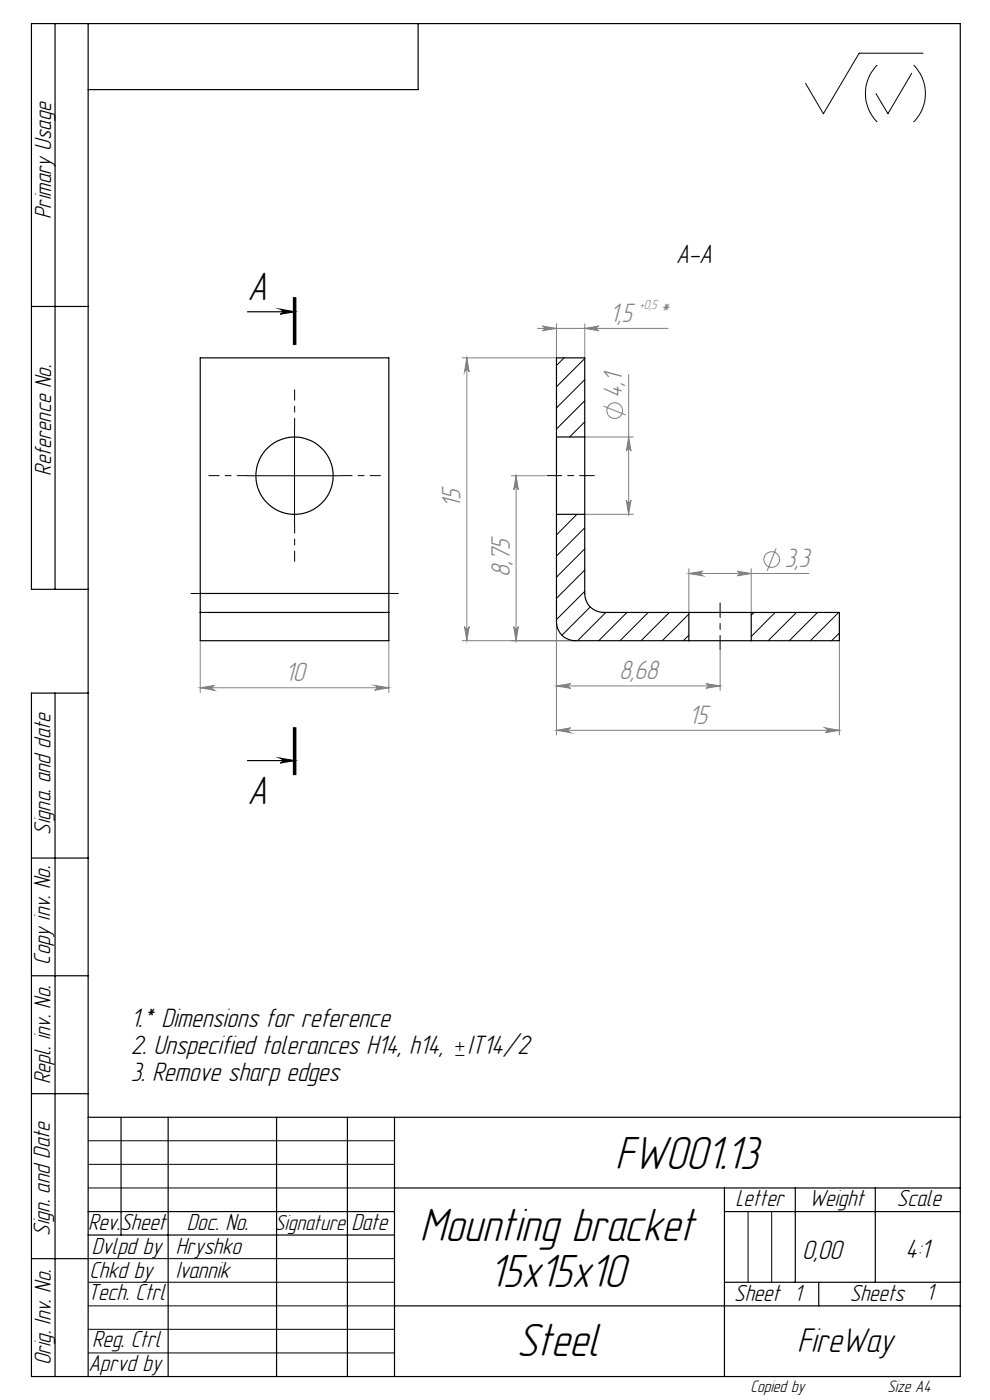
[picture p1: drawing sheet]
<svg xmlns="http://www.w3.org/2000/svg" width="210mm" height="297mm" viewBox="0 0 210 297" stroke-linecap="round" stroke-linejoin="round" font-family="sans-serif">
<g fill="none" stroke="#808080" stroke-width=".21">
<path d="M98 75.9h19.8M99 75.9v60M99 75.9l.5 3a.49 .49 0 0 0-.5-.5 .49 .49 0 0 0-.5 .5zM114 69.7h27.7M115 69.2l3 .5-3 .5a.49 .49 0 0 0 .5-.5 .49 .49 0 0 0-.5-.5zM118 68.7v7M124 68.7v7M124 69.7l3-.5a.49 .49 0 0 0-.4 .5 .49 .49 0 0 0 .4 .5zM133.3 79.5v29.6M124.2 92.7h10.1M128 86.1l4.8 1.9M133.4 92.7l.4 3a.49 .49 0 0 0-.4-.5 .49 .49 0 0 0-.5 .5z"/>
<path d="M108.5 100.9h7.3M109.5 100.9v35M109.5 100.9l.5 3a.49 .49 0 0 0-.5-.4 .49 .49 0 0 0-.5 .4zM124.2 109.1h10.1M132.9 106.1a.49 .49 0 0 0 .5 .5 .49 .49 0 0 0 .4-.5l-.4 3zM164.6 116.3l-1.9 4.8M42.5 136.1v10.8M82.5 136.1v10.8M98 135.9h23.8M98.5 132.9a.49 .49 0 0 0 .5 .5 .49 .49 0 0 0 .5-.5l-.5 3zM109 132.9a.49 .49 0 0 0 .5 .5 .49 .49 0 0 0 .5-.5l-.5 3zM118 132.1v23.8"/>
<path d="M146.1 121.7l3-.5a.49 .49 0 0 0-.5 .5 .49 .49 0 0 0 .5 .5zM146.1 120.6v9.1M146.1 121.7h25.5M152.8 138.1v8.4M156.4 121.2l2.9 .5-2.9 .5a.49 .49 0 0 0 .4-.5 .49 .49 0 0 0-.4-.5zM159.3 120.6v9.1M178 136.1v19.8M42.5 145.9l3-.5a.51 .51 0 0 0-.5 .5 .51 .51 0 0 0 .5 .5zM42.5 145.9h40M79.5 145.4l3 .5-3 .5a.51 .51 0 0 0 .4-.5 .51 .51 0 0 0-.4-.5zM118 154.9l3-.5a.51 .51 0 0 0-.4 .5 .51 .51 0 0 0 .4 .5zM118 145.5l3-.5a.49 .49 0 0 0-.4 .5 .49 .49 0 0 0 .4 .5z"/>
<path d="M118 154.9h60M118 145.5h34.8M149.7 145l3.1 .5-3.1 .5a.49 .49 0 0 0 .5-.5 .49 .49 0 0 0-.5-.5zM175 154.4l3 .5-3 .5a.51 .51 0 0 0 .5-.5 .51 .51 0 0 0-.5-.5z"/>
<circle cx="130.4" cy="87.1" r="1.67"/>
<circle cx="163.7" cy="118.7" r="1.65"/>
</g>
<g fill="none" stroke="#000" stroke-width=".21">
<path d="M186.1 13.8a8.6 8.6 0 0 0 0 12.1M193.4 15.6l-5.1 8.5-2.5-4.2M193.8 13.8a8.6 8.6 0 0 1 0 12.1M195.8 11.3h-13.6l-7.5 12.8-3.8-6.4M62.5 90.9v20M52.5 100.9h20M96.6 223.9h1.9M96.6 222h1.9M97.5 221v2M18.7 242h65M18.7 247h65M18.7 252h65"/>
<path d="M158.7 257v15M163.7 257v15M18.7 267h65M18.7 272h65M18.7 277h65M18.7 282h65M18.7 287h65"/>
</g>
<g fill="none" stroke="#000" stroke-width=".25">
<path d="M11.7 5v120M18.7 5v287M88.7 5v14h-70M6.7 65h12M52.5 66.1h10M59.5 65.6l3 .5-3 .5a.51 .51 0 0 0 .4-.5 .51 .51 0 0 0-.4-.5zM62.2 63.1v10M62.5 63.1v10M62.7 63.1v10M18.7 125h-12v-120h197v287h-197v-145h12M11.7 147v145M62.2 154.3v10"/>
<path d="M62.5 154.3v10M62.7 154.3v10zM52.5 161.4h10M59.5 160.9l3 .5-3 .5a.49 .49 0 0 0 .4-.5 .49 .49 0 0 0-.4-.5zM6.7 182h12M6.7 207h12M6.7 232h12M18.7 237h185M25.7 237v25M35.7 237v55M58.7 237v55M73.7 237v55"/>
<path d="M83.7 237v55M18.7 257h65M83.7 252h120M153.7 257h50M153.7 252v40M168.7 252v20M185.7 252v20M6.7 267h12M18.7 262h65M83.7 277h120M153.7 272h50M173.7 272v5"/>
</g>
<path d="M126.1 100.9h-10M152.8 137.9v-10" fill="none" stroke="#000" stroke-width=".21" stroke-dasharray="15.2 1.3 1.3 1.3" stroke-dashoffset="12.1"/>
<path d="M40.5 125.9h44" fill="none" stroke="#000" stroke-width=".21" stroke-dasharray="15.2 1.3 1.3 1.3" stroke-dashoffset="4.7"/>
<path d="M62.5 90.9v-8.2M52.5 100.9h-8.2M62.5 110.9v8.2M72.5 100.9h8.2" fill="none" stroke="#000" stroke-width=".21" stroke-dasharray="15.2 1.3 1.3 1.3" stroke-dashoffset="13"/>
<path d="M59.5 65.6l3 .5-3 .5a.51 .51 0 0 0 .4-.5 .51 .51 0 0 0-.4-.5zM59.5 160.9l3 .5-3 .5a.49 .49 0 0 0 .4-.5 .49 .49 0 0 0-.4-.5z" fill="#000"/>
<g fill="#808080">
<path d="M118 154.9l3-.5a.51 .51 0 0 0-.4 .5 .51 .51 0 0 0 .4 .5zM175 154.4l3 .5-3 .5a.51 .51 0 0 0 .5-.5 .51 .51 0 0 0-.5-.5zM118 145.5l3-.5a.49 .49 0 0 0-.4 .5 .49 .49 0 0 0 .4 .5zM149.7 145l3.1 .5-3.1 .5a.49 .49 0 0 0 .5-.5 .49 .49 0 0 0-.5-.5zM115 69.2l3 .5-3 .5a.49 .49 0 0 0 .5-.5 .49 .49 0 0 0-.5-.5zM124 69.7l3-.5a.49 .49 0 0 0-.4 .5 .49 .49 0 0 0 .4 .5z"/>
<path d="M146.1 121.7l3-.5a.49 .49 0 0 0-.5 .5 .49 .49 0 0 0 .5 .5zM156.4 121.2l2.9 .5-2.9 .5a.49 .49 0 0 0 .4-.5 .49 .49 0 0 0-.4-.5z"/>
<path d="M99 75.9l.5 3a.49 .49 0 0 0-.5-.5 .49 .49 0 0 0-.5 .5zM98.5 132.9a.49 .49 0 0 0 .5 .5 .49 .49 0 0 0 .5-.5l-.5 3zM109.5 100.9l.5 3a.49 .49 0 0 0-.5-.4 .49 .49 0 0 0-.5 .4zM109 132.9a.49 .49 0 0 0 .5 .5 .49 .49 0 0 0 .5-.5l-.5 3zM133.4 92.7l.4 3a.49 .49 0 0 0-.4-.5 .49 .49 0 0 0-.5 .5zM132.9 106.1a.49 .49 0 0 0 .5 .5 .49 .49 0 0 0 .4-.5l-.4 3z"/>
<path d="M42.5 145.9l3-.5a.51 .51 0 0 0-.5 .5 .51 .51 0 0 0 .5 .5zM79.5 145.4l3 .5-3 .5a.51 .51 0 0 0 .4-.5 .51 .51 0 0 0-.4-.5z"/>
</g>
<g fill="none" stroke="#000" stroke-width=".25">
<path d="M118 92.7v16.4M118 92.7v-16.8h6v16.8M118 92.7h6M124 92.7v16.4M118 109.1v22.8a4 4 0 0 0 4 4h24.1M118 109.1h6M124 109.1v16.8a4 4 0 0 0 4 4h18.1M42.5 125.9v4M42.5 125.9v-50h40v50M42.5 129.9v6h40v-6M42.5 129.9h40M42.5 125.9h40"/>
<path d="M82.5 125.9v4M146.1 135.9h13.2M146.1 129.9h13.2M146.1 129.9v6M159.3 129.9h18.7v6h-18.7M159.3 129.9v6"/>
<circle cx="62.5" cy="100.9" r="8.2"/>
</g>
<g fill="none" stroke="#000" stroke-width=".21">
<path d="M119.7 75.9l-1.7 1.6M124 76.1l-6 6M124 80.5l-6 6M124 85l-6 6M124 89.5l-3.2 3.2M122.4 109.1l-4.4 4.4M124 112l-6 6M124 116.4l-6 6M124 120.9l-6 6M124 125.4l-6 6M125.2 128.8l-6 6M128.5 129.9l-6 6"/>
<path d="M133 129.9l-6 6M137.5 129.9l-6 6M142 129.9l-6 6M146.1 130.3l-5.6 5.6M146.1 134.8l-1.1 1.1M159.9 129.9l-.6 .6M164.4 129.9l-5.1 5.1M168.9 129.9l-6 6M173.4 129.9l-6 6M177.9 129.9l-6 6M178 134.3l-1.6 1.6"/>
</g>
<g font-size="10.2">
<text x="130.5" y="248.1">FW001.13</text>
<text x="89.1" y="263.2">Mounting bracket</text>
<text x="103.7" y="273.1">15õ15õ10</text>
<text x="109.6" y="287.6">Steel</text>
</g>
<g font-size="8.8">
<text x="52.5" y="63.6">A</text>
<text x="52.5" y="170.6">A</text>
</g>
<text font-size="7.5" x="169.1" y="286.7">FireWay</text>
<g font-size="5.8">
<text x="143.4" y="55.8">A-A</text>
<text x="27.7" y="217.9">1.* Dimensions for reference</text>
<text x="27.7" y="223.6">2. Unspecified tolerances H14, h14,</text>
<text x="99.2" y="223.6">IT14/2</text>
<text x="27.7" y="229.2">3. Remove sharp edges</text>
<text x="170.1" y="267">0,00</text>
<text x="192.1" y="267">4:1</text>
</g>
<g font-size="5.8" fill="#808080">
<text x="129.4" y="68.3">1,5</text>
<text x="139.3" y="68.3">*</text>
<text x="132" y="84.4" transform="rotate(-90 132 84.4)">4,1</text>
<text x="97.7" y="107.8" transform="rotate(-90 97.7 107.8)">15</text>
<text x="108.1" y="122.3" transform="rotate(-90 108.1 122.3)">8,75</text>
<text x="166.4" y="120.3">3,3</text>
<text x="60.5" y="144.5">10</text>
<text x="131.3" y="144.1">8,68</text>
<text x="146.1" y="153.5">15</text>
</g>
<g font-size="5.1">
<text x="10.9" y="46.5" transform="rotate(-90 10.9 46.5)">Primary Usage</text>
<text x="10.9" y="100.9" transform="rotate(-90 10.9 100.9)">Reference No.</text>
<text x="10.7" y="177.1" transform="rotate(-90 10.7 177.1)">Signa. and date</text>
<text x="10.7" y="204.6" transform="rotate(-90 10.7 204.6)">Copy inv. No.</text>
<text x="10.7" y="230.1" transform="rotate(-90 10.7 230.1)">Repl. inv. No.</text>
<text x="156.1" y="255.9">Letter</text>
<text x="171.6" y="255.9">Weight</text>
<text x="190.3" y="255.9">Scale</text>
<text x="10.5" y="262.2" transform="rotate(-90 10.5 262.2)">Sign. and Date</text>
<text x="18.7" y="261">Rev.Sheet</text>
<text x="39.6" y="261">Doc. No.</text>
<text x="74.5" y="261">Date</text>
<text x="19.5" y="266.1">Dvlpd by</text>
<text x="37.3" y="266.1">Hryshko</text>
<text x="18.7" y="275.8">Tech. Ctrl</text>
<text x="19" y="271">Chkd by</text>
<text x="37.3" y="271">Ivannik</text>
<text x="196.5" y="275.7">1</text>
<text x="155.8" y="276">Sheet 1</text>
<text x="180.2" y="276.1">Sheets</text>
<text x="19.5" y="285.7">Reg. Ctrl</text>
<text x="10.8" y="289.7" transform="rotate(-90 10.8 289.7)">Orig. Inv. No.</text>
<text x="18.8" y="290.8">Aprvd by</text>
</g>
<text font-size="4.7" x="58.3" y="261">Signature</text>
<g font-size="3.7">
<text x="159.2" y="295.3">Copied by</text>
<text x="188.2" y="295.4">Size À4</text>
</g>
<text font-size="2.9" fill="#808080" x="135.6" y="65.5">+0,5</text>
</svg>
